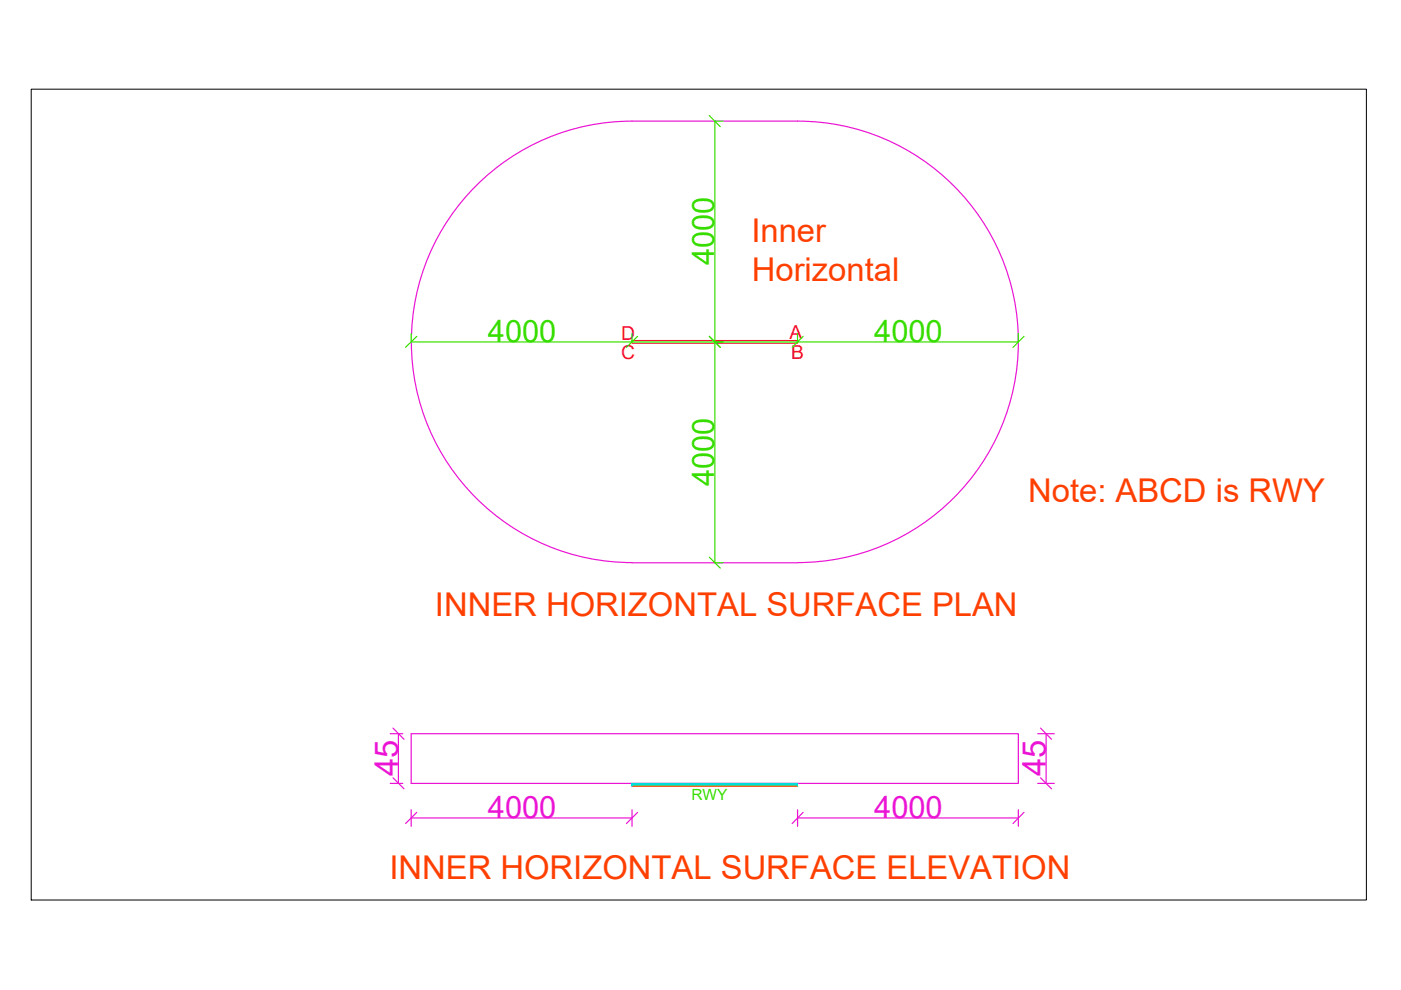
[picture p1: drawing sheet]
<svg xmlns="http://www.w3.org/2000/svg" width="297mm" height="210mm" viewBox="0 0 297 210" stroke-linecap="round" stroke-linejoin="round" font-family="sans-serif">
<!-- layer: Runway -->
<path d="M134 72.2h35.1v.6h-35.1z" fill="none" stroke="#f00" stroke-width=".25"/>
<!-- layer: RWY CL -->
<path d="M134 72.5h35.1" fill="none" stroke="#3fff00" stroke-width=".25"/>
<!-- layer: Inner Hz -->
<g fill="none" stroke="#eb14d5" stroke-width=".25">
<path d="M169.1 25.7h-35.1a46.8 46.8 0 0 0-46.8 46.8 46.8 46.8 0 0 0 46.8 46.8M169.1 25.7a46.8 46.8 0 0 1 46.8 46.8 46.8 46.8 0 0 1-46.8 46.8M134 119.3h35.1M82.7 155.6h2.7M84.5 155.6v10.5M87.2 155.6h128.7v10.5h-128.7zM220 155.6h3.5M221.8 155.6v10.5M82.7 166.1h2.7M87.2 171.7v3.5M87.2 173.4h46.8M134 171.7v3.5"/>
<path d="M169.1 171.7v3.5M169.1 173.4h46.8M215.9 171.7v3.5M220 166.1h3.5"/>
</g>
<!-- layer: 0 -->
<path d="M83.3 154.4l2.4 2.3M220.6 154.4l2.3 2.3M83.3 164.9l2.4 2.3M88.4 172.2l-2.4 2.4M135.2 172.2l-2.4 2.4M170.3 172.2l-2.3 2.4M217.1 172.2l-2.3 2.4M220.6 164.9l2.3 2.3" fill="none" stroke="#eb14d5" stroke-width=".25"/>
<!-- layer: Approach Elev -->
<path d="M134 166.1l35.1 .6v-.6zM134 166.1l35.1 .6h-35.1z" fill="#0dd" stroke="#0dd" stroke-width=".21"/>
<!-- layer: Approach -->
<path d="M134 166.7h35.1" fill="none" stroke="#ff3f00" stroke-width=".25"/>
<!-- layer: Approach Elev -->
<path d="M134 166.1v.6M169.1 166.1v.6" fill="none" stroke="#0dd" stroke-width=".25"/>
<!-- layer: Dimtxt -->
<path d="M153.3 25.7h-1.7v46.8h1.7h-1.7v46.8h1.7M87.2 70.7v1.8h46.8v-1.8M169.1 70.7v1.8h46.8v-1.8" fill="none" stroke="#37dd00" stroke-width=".25"/>
<!-- layer: 0 -->
<path d="M150.4 24.5l2.3 2.4M88.4 71.3l-2.4 2.3M135.2 71.3l-2.4 2.3M150.4 71.3l2.3 2.3M170.3 71.3l-2.3 2.3M217.1 71.3l-2.3 2.3M150.4 118.1l2.3 2.4" fill="none" stroke="#37dd00" stroke-width=".25"/>
<path d="M6.6 18.9h283.1v171.9h-283.1z" fill="none" stroke="#000" stroke-width=".21"/>
<g font-size="6.9" fill="#ff3f00">
<text x="159.3" y="51.2">Inner</text>
<text x="159.4" y="59.5">Horizontal</text>
<text x="218" y="106.5">Note: ABCD is RWY</text>
<text x="92.2" y="130.6">INNER HORIZONTAL SURFACE PLAN</text>
<text x="82.6" y="186.3">INNER HORIZONTAL SURFACE ELEVATION</text>
</g>
<g font-size="6.9" fill="#eb14d5">
<text x="84.4" y="164.6" transform="rotate(-90 84.4 164.6)">45</text>
<text x="221.7" y="164.6" transform="rotate(-90 221.7 164.6)">45</text>
</g>
<g font-size="6.5" fill="#37dd00">
<text x="151.4" y="56.2" transform="rotate(-90 151.4 56.2)">4000</text>
<text x="103.4" y="72.4">4000</text>
<text x="185.3" y="72.4">4000</text>
<text x="151.4" y="103.1" transform="rotate(-90 151.4 103.1)">4000</text>
</g>
<g font-size="6.5" fill="#eb14d5">
<text x="103.4" y="173.3">4000</text>
<text x="185.3" y="173.3">4000</text>
</g>
<g font-size="4.1" fill="#ff003f">
<text x="131.7" y="72">D</text>
<text x="167.4" y="71.8">A</text>
<text x="131.7" y="76.1">C</text>
<text x="167.7" y="76.2">B</text>
</g>
<text font-size="3.3" fill="#37dd00" x="146.6" y="169.7">RWY</text>
</svg>
